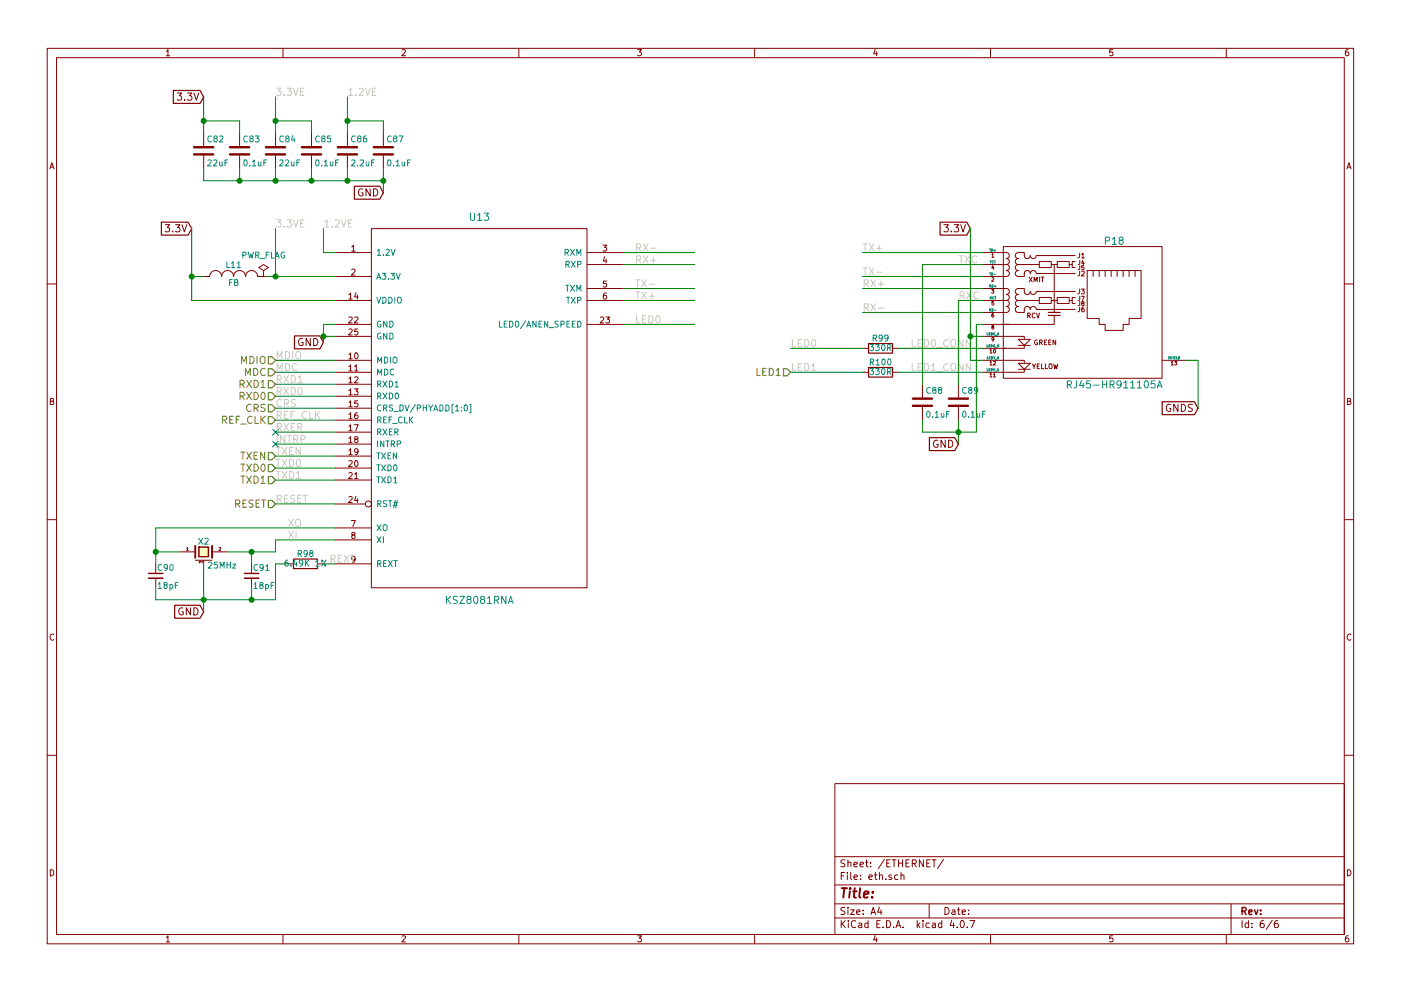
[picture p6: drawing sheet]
EESchema Schematic File Version 2
LIBS:Smoothie2Standard-rescue
LIBS:power
LIBS:device
LIBS:transistors
LIBS:conn
LIBS:linear
LIBS:regul
LIBS:74xx
LIBS:cmos4000
LIBS:adc-dac
LIBS:memory
LIBS:xilinx
LIBS:microcontrollers
LIBS:dsp
LIBS:microchip
LIBS:analog_switches
LIBS:motorola
LIBS:texas
LIBS:intel
LIBS:audio
LIBS:interface
LIBS:digital-audio
LIBS:philips
LIBS:display
LIBS:cypress
LIBS:siliconi
LIBS:opto
LIBS:atmel
LIBS:contrib
LIBS:valves
LIBS:a4982
LIBS:ap2511
LIBS:ksz8081rna
LIBS:lm1117
LIBS:lpc43xxfet256
LIBS:microsd
LIBS:q_nmos_sssgd
LIBS:r78e
LIBS:spi_flash
LIBS:a8498
LIBS:s29glxxxs
LIBS:tmc2660
LIBS:rj45-hr911105a
LIBS:tc4427a
LIBS:Smoothie2Standard-cache
EELAYER 25 0
EELAYER END
$Descr A4 11693 8268
encoding utf-8
Sheet 6 6
Title ""
Date ""
Rev ""
Comp ""
Comment1 ""
Comment2 ""
Comment3 ""
Comment4 ""
$EndDescr
$Comp
L KSZ8081RNA U13
U 1 1
P 4000 3300
F 0 "U13" H 4000 4800 60  0000 C CNN
F 1 "KSZ8081RNA" H 4000 1600 60  0000 C CNN
F 2 "opendous:QFN24_4x4mm_0.5mmPitch" H 4000 3300 60  0001 C CNN
F 3 "" H 4000 3300 60  0000 C CNN
	1    4000 3300
	1    0    0    -1  
$EndComp
$Comp
L RJ45-HR911105A P18
U 1 1
P 9300 2600
F 0 "P18" H 9300 3200 60  0000 C CNN
F 1 "RJ45-HR911105A" H 9300 2000 60  0000 C CNN
F 2 "HR911105A:HR911105A" H 9300 2600 60  0001 C CNN
F 3 "" H 9300 2600 60  0000 C CNN
	1    9300 2600
	1    0    0    -1  
$EndComp
$Comp
L CRYSTAL_SMD X2
U 1 1
P 1700 4600
F 0 "X2" H 1700 4690 50  0000 C CNN
F 1 "25MHz" H 1730 4490 50  0000 L CNN
F 2 "Crystals:Crystal_SMD_2520_4Pads" H 1700 4600 50  0001 C CNN
F 3 "" H 1700 4600 50  0000 C CNN
	1    1700 4600
	1    0    0    -1  
$EndComp
Text Label 2400 4400 0    60   ~ 0
XO
Text Label 2400 4500 0    60   ~ 0
XI
$Comp
L R R98
U 1 1
P 2550 4700
F 0 "R98" V 2630 4700 50  0000 C CNN
F 1 "6.49K 1%" V 2550 4700 50  0000 C CNN
F 2 "Resistors_SMD:R_0402" V 2480 4700 50  0001 C CNN
F 3 "" H 2550 4700 50  0000 C CNN
	1    2550 4700
	0    -1   -1   0   
$EndComp
Text Label 2750 4700 0    60   ~ 0
REXT
Text GLabel 1700 5100 0    60   Input ~ 0
GND
Text Label 2300 4200 0    60   ~ 0
RESET
Text GLabel 2700 2850 0    60   Input ~ 0
GND
$Comp
L INDUCTOR_SMALL L11
U 1 1
P 1950 2300
F 0 "L11" H 1950 2400 50  0000 C CNN
F 1 "FB" H 1950 2250 50  0000 C CNN
F 2 "Resistors_SMD:R_0603" H 1950 2300 50  0001 C CNN
F 3 "" H 1950 2300 50  0000 C CNN
	1    1950 2300
	1    0    0    -1  
$EndComp
Text GLabel 1600 1900 0    60   Input ~ 0
3.3V
NoConn ~ 2300 3600
NoConn ~ 2300 3700
Text Label 2300 3600 0    60   ~ 0
RXER
Text Label 2300 3700 0    60   ~ 0
INTRP
Text Label 2300 3000 0    60   ~ 0
MDIO
Text Label 2300 3100 0    60   ~ 0
MDC
Text Label 2300 3200 0    60   ~ 0
RXD1
Text Label 2300 3300 0    60   ~ 0
RXD0
Text Label 2300 3400 0    60   ~ 0
CRS
Text Label 2300 3500 0    60   ~ 0
REF_CLK
Text Label 2300 3800 0    60   ~ 0
TXEN
Text Label 2300 3900 0    60   ~ 0
TXD0
Text Label 2300 4000 0    60   ~ 0
TXD1
Text Label 5300 2100 0    60   ~ 0
RX-
Text Label 5300 2200 0    60   ~ 0
RX+
Text Label 5300 2400 0    60   ~ 0
TX-
Text Label 5300 2500 0    60   ~ 0
TX+
Text Label 5300 2700 0    60   ~ 0
LED0
Text GLabel 10000 3400 0    60   Input ~ 0
GNDS
Text GLabel 8100 1900 0    60   Input ~ 0
3.3V
$Comp
L R R99
U 1 1
P 7350 2900
F 0 "R99" V 7430 2900 50  0000 C CNN
F 1 "330R" V 7350 2900 50  0000 C CNN
F 2 "Resistors_SMD:R_0402" V 7280 2900 50  0001 C CNN
F 3 "" H 7350 2900 50  0000 C CNN
	1    7350 2900
	0    -1   -1   0   
$EndComp
$Comp
L R R100
U 1 1
P 7350 3100
F 0 "R100" V 7430 3100 50  0000 C CNN
F 1 "330R" V 7350 3100 50  0000 C CNN
F 2 "Resistors_SMD:R_0402" V 7280 3100 50  0001 C CNN
F 3 "" H 7350 3100 50  0000 C CNN
	1    7350 3100
	0    -1   -1   0   
$EndComp
Text Label 7600 2900 0    60   ~ 0
LED0_CONN
Text Label 7600 3100 0    60   ~ 0
LED1_CONN
Text Label 6600 2900 0    60   ~ 0
LED0
Text Label 6600 3100 0    60   ~ 0
LED1
Text Label 7200 2100 0    60   ~ 0
TX+
Text Label 7200 2300 0    60   ~ 0
TX-
Text Label 7200 2400 0    60   ~ 0
RX+
Text Label 7200 2600 0    60   ~ 0
RX-
Text Label 8000 2200 0    60   ~ 0
TXC
Text Label 8000 2500 0    60   ~ 0
RXC
$Comp
L C C88
U 1 1
P 7700 3350
F 0 "C88" H 7725 3450 50  0000 L CNN
F 1 "0.1uF" H 7725 3250 50  0000 L CNN
F 2 "Capacitors_SMD:C_0402" H 7738 3200 50  0001 C CNN
F 3 "" H 7700 3350 50  0000 C CNN
	1    7700 3350
	1    0    0    -1  
$EndComp
$Comp
L C C89
U 1 1
P 8000 3350
F 0 "C89" H 8025 3450 50  0000 L CNN
F 1 "0.1uF" H 8025 3250 50  0000 L CNN
F 2 "Capacitors_SMD:C_0402" H 8038 3200 50  0001 C CNN
F 3 "" H 8000 3350 50  0000 C CNN
	1    8000 3350
	1    0    0    -1  
$EndComp
Wire Wire Line
	2800 4500 2300 4500
Wire Wire Line
	2300 4500 2300 4600
Wire Wire Line
	2300 4600 1900 4600
Wire Wire Line
	1500 4600 1300 4600
Wire Wire Line
	1300 4400 1300 4700
Wire Wire Line
	1300 4400 2800 4400
Wire Wire Line
	2700 4700 2800 4700
Wire Wire Line
	2400 4700 2300 4700
Wire Wire Line
	2300 4700 2300 5000
Wire Wire Line
	2300 5000 1300 5000
Wire Wire Line
	1700 4700 1700 5100
Connection ~ 1700 5000
Wire Wire Line
	2300 4200 2800 4200
Wire Wire Line
	2700 2700 2700 2850
Wire Wire Line
	2700 2800 2800 2800
Wire Wire Line
	2700 2700 2800 2700
Connection ~ 2700 2800
Wire Wire Line
	2200 2300 2800 2300
Wire Wire Line
	2300 1900 2300 2300
Connection ~ 2300 2300
Wire Wire Line
	2700 1900 2700 2100
Wire Wire Line
	2700 2100 2800 2100
Wire Wire Line
	1600 1900 1600 2500
Wire Wire Line
	1600 2300 1700 2300
Wire Wire Line
	2300 3600 2800 3600
Wire Wire Line
	2300 3700 2800 3700
Wire Wire Line
	2300 3000 2800 3000
Wire Wire Line
	2300 3100 2800 3100
Wire Wire Line
	2300 3200 2800 3200
Wire Wire Line
	2300 3300 2800 3300
Wire Wire Line
	2300 3400 2800 3400
Wire Wire Line
	2300 3500 2800 3500
Wire Wire Line
	2300 3800 2800 3800
Wire Wire Line
	2300 3900 2800 3900
Wire Wire Line
	2300 4000 2800 4000
Wire Wire Line
	1600 2500 2800 2500
Connection ~ 1600 2300
Wire Wire Line
	5800 2100 5200 2100
Wire Wire Line
	5800 2200 5200 2200
Wire Wire Line
	5800 2400 5200 2400
Wire Wire Line
	5800 2500 5200 2500
Wire Wire Line
	5800 2700 5200 2700
Wire Wire Line
	7200 2100 8200 2100
Wire Wire Line
	7200 2300 8200 2300
Wire Wire Line
	7200 2400 8200 2400
Wire Wire Line
	7200 2600 8200 2600
Wire Wire Line
	10000 3000 9900 3000
Wire Wire Line
	8100 1900 8100 3000
Wire Wire Line
	8100 2800 8200 2800
Wire Wire Line
	8100 3000 8200 3000
Connection ~ 8100 2800
Wire Wire Line
	7500 2900 8200 2900
Wire Wire Line
	8200 3100 7500 3100
Wire Wire Line
	6600 2900 7200 2900
Wire Wire Line
	6600 3100 7200 3100
Wire Wire Line
	8200 2500 8000 2500
Wire Wire Line
	8000 2500 8000 3200
Wire Wire Line
	7700 3200 7700 2200
Wire Wire Line
	7700 2200 8200 2200
Wire Wire Line
	7700 3500 7700 3600
Wire Wire Line
	7700 3600 8150 3600
Wire Wire Line
	8000 3500 8000 3700
Connection ~ 8000 3600
Text GLabel 8000 3700 0    60   Input ~ 0
GND
$Comp
L C C83
U 1 1
P 2000 1250
F 0 "C83" H 2025 1350 50  0000 L CNN
F 1 "0.1uF" H 2025 1150 50  0000 L CNN
F 2 "Capacitors_SMD:C_0402" H 2038 1100 50  0001 C CNN
F 3 "" H 2000 1250 50  0000 C CNN
	1    2000 1250
	1    0    0    -1  
$EndComp
$Comp
L C C82
U 1 1
P 1700 1250
F 0 "C82" H 1725 1350 50  0000 L CNN
F 1 "22uF" H 1725 1150 50  0000 L CNN
F 2 "Capacitors_SMD:C_1206" H 1738 1100 50  0001 C CNN
F 3 "" H 1700 1250 50  0000 C CNN
	1    1700 1250
	1    0    0    -1  
$EndComp
$Comp
L C C84
U 1 1
P 2300 1250
F 0 "C84" H 2325 1350 50  0000 L CNN
F 1 "22uF" H 2325 1150 50  0000 L CNN
F 2 "Capacitors_SMD:C_1206" H 2338 1100 50  0001 C CNN
F 3 "" H 2300 1250 50  0000 C CNN
	1    2300 1250
	1    0    0    -1  
$EndComp
$Comp
L C C85
U 1 1
P 2600 1250
F 0 "C85" H 2625 1350 50  0000 L CNN
F 1 "0.1uF" H 2625 1150 50  0000 L CNN
F 2 "Capacitors_SMD:C_0402" H 2638 1100 50  0001 C CNN
F 3 "" H 2600 1250 50  0000 C CNN
	1    2600 1250
	1    0    0    -1  
$EndComp
$Comp
L C C86
U 1 1
P 2900 1250
F 0 "C86" H 2925 1350 50  0000 L CNN
F 1 "2.2uF" H 2925 1150 50  0000 L CNN
F 2 "Capacitors_SMD:C_0805" H 2938 1100 50  0001 C CNN
F 3 "" H 2900 1250 50  0000 C CNN
	1    2900 1250
	1    0    0    -1  
$EndComp
$Comp
L C C87
U 1 1
P 3200 1250
F 0 "C87" H 3225 1350 50  0000 L CNN
F 1 "0.1uF" H 3225 1150 50  0000 L CNN
F 2 "Capacitors_SMD:C_0402" H 3238 1100 50  0001 C CNN
F 3 "" H 3200 1250 50  0000 C CNN
	1    3200 1250
	1    0    0    -1  
$EndComp
Wire Wire Line
	1700 1400 1700 1500
Wire Wire Line
	1700 1500 3200 1500
Wire Wire Line
	2000 1500 2000 1400
Wire Wire Line
	2300 1500 2300 1400
Connection ~ 2000 1500
Wire Wire Line
	2600 1500 2600 1400
Connection ~ 2300 1500
Wire Wire Line
	2900 1500 2900 1400
Connection ~ 2600 1500
Wire Wire Line
	3200 1400 3200 1600
Connection ~ 2900 1500
Connection ~ 3200 1500
Text GLabel 3200 1600 0    60   Input ~ 0
GND
Wire Wire Line
	1700 800  1700 1100
Wire Wire Line
	1700 1000 2000 1000
Wire Wire Line
	2000 1000 2000 1100
Wire Wire Line
	2300 800  2300 1100
Wire Wire Line
	2300 1000 2600 1000
Wire Wire Line
	2600 1000 2600 1100
Wire Wire Line
	2900 800  2900 1100
Wire Wire Line
	2900 1000 3200 1000
Wire Wire Line
	3200 1000 3200 1100
Connection ~ 1700 1000
Connection ~ 2300 1000
Connection ~ 2900 1000
Text GLabel 1700 800  0    60   Input ~ 0
3.3V
Text HLabel 2300 3000 0    60   Input ~ 0
MDIO
Text HLabel 2300 3100 0    60   Input ~ 0
MDC
Text HLabel 2300 3200 0    60   Input ~ 0
RXD1
Text HLabel 2300 3300 0    60   Input ~ 0
RXD0
Text HLabel 2300 3400 0    60   Input ~ 0
CRS
Text HLabel 2300 3500 0    60   Input ~ 0
REF_CLK
Text HLabel 2300 3800 0    60   Input ~ 0
TXEN
Text HLabel 2300 3900 0    60   Input ~ 0
TXD0
Text HLabel 2300 4000 0    60   Input ~ 0
TXD1
Text HLabel 2300 4200 0    60   Input ~ 0
RESET
Text HLabel 6600 3100 0    60   Input ~ 0
LED1
Text Label 2300 1900 0    60   ~ 0
3.3VE
Text Label 2700 1900 0    60   ~ 0
1.2VE
Text Label 2900 800  0    60   ~ 0
1.2VE
Text Label 2300 800  0    60   ~ 0
3.3VE
$Comp
L PWR_FLAG #FLG011
U 1 1
P 2200 2300
F 0 "#FLG011" H 2200 2395 50  0001 C CNN
F 1 "PWR_FLAG" H 2200 2480 50  0000 C CNN
F 2 "" H 2200 2300 50  0000 C CNN
F 3 "" H 2200 2300 50  0000 C CNN
	1    2200 2300
	1    0    0    -1  
$EndComp
$Comp
L C_Small C90
U 1 1
P 1300 4800
F 0 "C90" H 1310 4870 50  0000 L CNN
F 1 "18pF" H 1310 4720 50  0000 L CNN
F 2 "Capacitors_SMD:C_0402" H 1300 4800 50  0001 C CNN
F 3 "" H 1300 4800 50  0000 C CNN
	1    1300 4800
	1    0    0    -1  
$EndComp
$Comp
L C_Small C91
U 1 1
P 2100 4800
F 0 "C91" H 2110 4870 50  0000 L CNN
F 1 "18pF" H 2110 4720 50  0000 L CNN
F 2 "Capacitors_SMD:C_0402" H 2100 4800 50  0001 C CNN
F 3 "" H 2100 4800 50  0000 C CNN
	1    2100 4800
	1    0    0    -1  
$EndComp
Wire Wire Line
	1300 5000 1300 4900
Connection ~ 1300 4600
Wire Wire Line
	2100 4600 2100 4700
Connection ~ 2100 4600
Wire Wire Line
	2100 4900 2100 5000
Connection ~ 2100 5000
Wire Wire Line
	10000 3000 10000 3400
Wire Wire Line
	8150 3600 8150 2700
Wire Wire Line
	8150 2700 8200 2700
$EndSCHEMATC
